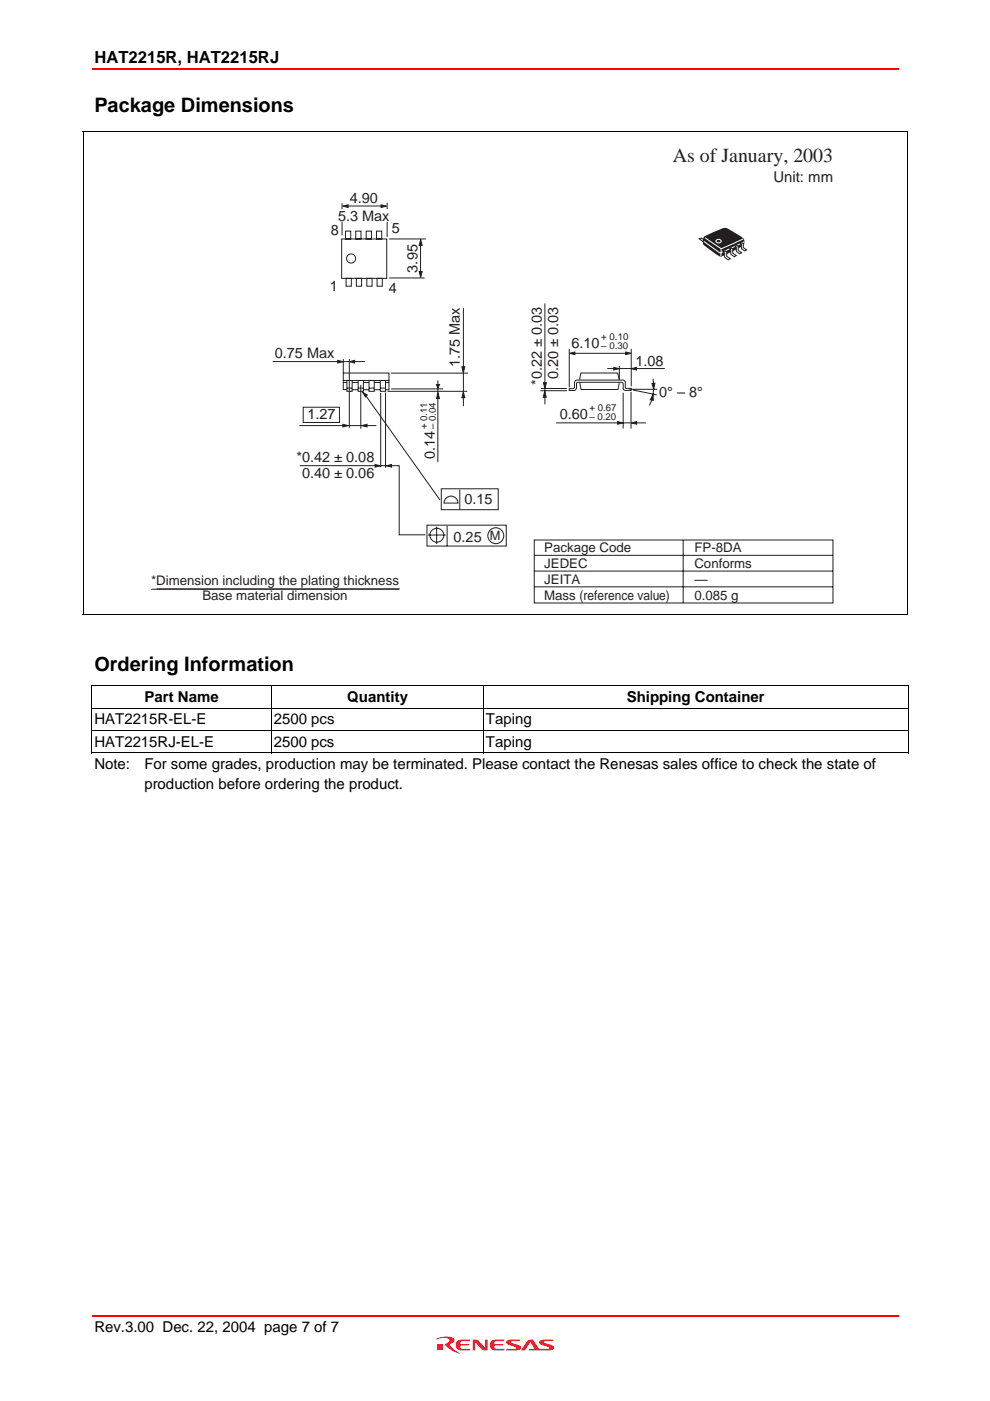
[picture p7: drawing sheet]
<svg xmlns="http://www.w3.org/2000/svg" width="210mm" height="297mm" viewBox="0 0 210 297" stroke-linecap="round" stroke-linejoin="round" font-family="sans-serif">
<path d="M19.5 14.6h171.1M19.5 279h171.1" fill="none" stroke="#f00" stroke-width=".34"/>
<g fill="#ee1b2d">
<path d="M100.2 284a1.38 1.38 0 0 1 1.3 .3l1.4 1.4v-1.7h.5v2.3a1.34 1.34 0 0 1-1.3-.3l-1.4-1.4v1.7h-.5z"/>
<path d="M96.9 284.3l.6-.2 2.2-.1-.2 .3-1.7 .1-.2 .4v.2h2l-.3 .3h-1.7l.1 .5 .2 .1 1.9 .1-.3 .3a3.3 3.3 0 0 1-2.6-.3l-.2-.5z"/>
<path d="M104.1 284.3l.6-.2 2.3-.1-.2 .3-1.8 .1-.2 .4v.2h2l-.3 .3h-1.7l.1 .5 .2 .1 1.9 .1-.3 .3a3.3 3.3 0 0 1-2.6-.3l-.1-.5z"/>
<path d="M107.4 284.4l.5-.3 2.4-.1-.2 .3-1.8 .1v.2l.5 .2a1.91 1.91 0 0 1 1.7 .9l-.3 .4-.3 .2h-2.6l.2-.3 2-.1v-.2l-.4-.2a1.91 1.91 0 0 1-1.8-.9z"/>
<path d="M111.9 284.2l1.1-.2 1.3 2 2.2-.1v-.2l-.4-.2a1.91 1.91 0 0 1-1.8-.9l.3-.4 .3-.1 2.4-.1-.2 .3-1.8 .1v.2l.5 .2a1.91 1.91 0 0 1 1.7 .9l-.3 .4-.3 .2h-4.8l.2-.3h1l-.8-1.4-1.2 1.7h-.8z"/>
<path d="M92.7 285.1h1.1v1.1h-1.1z"/>
<path d="M92.5 283.8h.1a4.4 4.4 0 0 1 3.6-.1 .85 .85 0 0 1-.7 1.3 3.2 3.2 0 0 0 2.1 2 5.2 5.2 0 0 1-3.2-2l.1-.1a.89 .89 0 0 0 .8-.8 2.34 2.34 0 0 0-2.6-.1l-.2 .1z"/>
</g>
<path d="M113.3 114.5h63.3v13.3h-63.3zM113.3 117.7h63.3M144.9 114.5v13.3M32.1 124.9h52.5M113.3 124.4h63.3M113.3 121.1h63.3" fill="none" stroke="#231f20" stroke-width=".21"/>
<path d="M149.3 50.1l3.9-1.7 .6-.1 .5 .2a11.9 11.9 0 0 1 3.5 2.3 1.16 1.16 0 0 1-.6 1.5l-3.1 1.6a1.66 1.66 0 0 1-1.7 .4l-2.8-2.1a1.52 1.52 0 0 1-.3-2.1z" fill="#231f20"/>
<path d="M149.2 51.2l3.5 2.4 5.1-2.3M152.9 52.8l-.1 1.5" fill="none" stroke="#fff" stroke-width=".21"/>
<path d="M149.2 50.8l-.5-.3-.5 .1 .9 .6" fill="none" stroke="#231f20" stroke-width=".21"/>
<path d="M153.4 53.4l.4-.2 .2 .2a1.12 1.12 0 0 0 .8 1.5l-.4 .2a1.17 1.17 0 0 1-.8-1.5z" fill="#fff"/>
<path d="M153.3 53.4l.5-.2 .2 .2a1.12 1.12 0 0 0 .8 1.5l-.4 .2a1.17 1.17 0 0 1-.8-1.5z" fill="none" stroke="#231f20" stroke-width=".21"/>
<path d="M154.7 52.8l.4-.2 .2 .2a1.08 1.08 0 0 0 .8 1.4l-.4 .2a1.12 1.12 0 0 1-.8-1.4z" fill="#fff"/>
<path d="M154.7 52.8l.4-.2 .2 .2a1.08 1.08 0 0 0 .8 1.4l-.4 .2a1.12 1.12 0 0 1-.8-1.4z" fill="none" stroke="#231f20" stroke-width=".21"/>
<path d="M155.9 52.2l.4-.2 .2 .3a.94 .94 0 0 0 .7 1.3l-.4 .2a1.09 1.09 0 0 1-.7-1.4z" fill="#fff"/>
<path d="M155.9 52.2l.4-.2 .2 .3a.94 .94 0 0 0 .7 1.3l-.4 .2a1.09 1.09 0 0 1-.7-1.4z" fill="none" stroke="#231f20" stroke-width=".21"/>
<path d="M157 51.7l.4-.2 .2 .2a.91 .91 0 0 0 .7 1.3l-.4 .2a1.06 1.06 0 0 1-.7-1.3z" fill="#fff"/>
<g fill="none" stroke="#231f20" stroke-width=".21">
<path d="M72.4 50.7h9.6v8.3h-9.6zM72.5 43.1v6.8M73 43.7h8.6M73.3 49h1.1v1.7h-1.1zM73.4 59h1.1v1.7h-1.1zM75.4 49h1.1v1.7h-1.1zM75.6 59h1.1v1.7h-1.1zM77.6 49h1.2v1.7h-1.2zM77.8 59h1.1v1.7h-1.1zM79.8 49h1.1v1.7h-1.1zM79.9 59h1.2v1.7h-1.2zM82.1 43v7.2"/>
<path d="M82.5 50.7h7.8M82.5 58.9h7.5M89.2 51.8v6M157 51.7l.4-.2 .2 .2a.91 .91 0 0 0 .7 1.3l-.4 .2a1.06 1.06 0 0 1-.7-1.4zM72.8 79.1h9.7v1.6h-9.7zM74.1 76.1v14.6M82.9 79.1h16.3M115.5 64.3v21.4M63.6 98.7h21v14.7h5.6M72.8 80.7v1.9h.7M72.8 81.1h.7M73.5 80.7h1.2v2.3h-1.2z"/>
<path d="M73.5 82.3h1.1M74.7 81.1h1.2M74.7 82.6h1.2M75.9 80.7h1.1v2.3h-1.1zM75.9 82.3h1.1M76.5 81.6v9.3M77 81.1h1.2M77 82.6h1.2M78.2 80.7h1.2v2.3h-1.2zM78.2 82.3h1.1M79.4 81.1h1.2M79.4 82.6h1.2"/>
<path d="M80.6 80.7h1.1v2.3h-1.1zM80.6 82.3h1.1M80.7 83.3v15.8M81.7 81.1h.8M81.7 83.2v16M82.2 83h16.9M82.5 80.7v1.9h-.7M82.9 82.5h11M114.6 82.8h5.6M114.7 82.4h5.5M122 80.7l9.4-.1a1.04 1.04 0 0 1 1.2 .4l.1 1.3h1.1v.5l-1.5-.1-.2-1.3a.84 .84 0 0 0-.9-.4h-8.7l-.3 .3v1a1.08 1.08 0 0 1-1.4 .5h-.1v-.4h.1a.71 .71 0 0 0 .9-.1 .71 .71 0 0 0 .1-.9zM122.9 80.5l.3-1.4h7.8l.3 1.4"/>
<path d="M122.9 81.1l.3 1.5h7.8l.3-1.5M133.5 82.5h5.8M134.2 82.7l5.1 1M138.5 80.3a8.7 8.7 0 0 1-.8 5.7"/>
</g>
<path d="M149.5 50.4l3.3 2.3a8 8 0 0 0 3.1-1.3l1.7-.7M151.9 50.9a.64 .64 0 0 1 1 .2 .53 .53 0 0 1-.6 .4 .53 .53 0 0 1-.4-.6z" fill="none" stroke="#fff" stroke-width=".21"/>
<path d="M89.2 50.8l.3 1.2h-.6z" fill="#231f20"/>
<path d="M89.2 50.8l.3 1.2h-.6z" fill="none" stroke="#231f20" stroke-width=".21"/>
<path d="M92.9 83.2l.3 1.3h-.7z" fill="#231f20"/>
<path d="M92.9 83.2l.3 1.3h-.7z" fill="none" stroke="#231f20" stroke-width=".21"/>
<path d="M98.2 83.1l.4 1.2h-.7z" fill="#231f20"/>
<path d="M98.2 83.1l.4 1.2h-.7z" fill="none" stroke="#231f20" stroke-width=".21"/>
<path d="M92.5 81.5h.7l-.3 .9z" fill="#231f20"/>
<path d="M92.5 81.5h.7l-.3 .8z" fill="none" stroke="#231f20" stroke-width=".21"/>
<path d="M97.9 77.8h.7l-.4 1.2z" fill="#231f20"/>
<path d="M97.9 77.8h.7l-.4 1.2z" fill="none" stroke="#231f20" stroke-width=".21"/>
<path d="M81.9 98.8l1.1-.3v.5z" fill="#231f20"/>
<path d="M81.9 98.8l1.1-.3v.5z" fill="none" stroke="#231f20" stroke-width=".21"/>
<path d="M76.7 90.2l1.1-.2v.5z" fill="#231f20"/>
<path d="M76.7 90.2l1.1-.2v.5z" fill="none" stroke="#231f20" stroke-width=".21"/>
<path d="M72.7 90l1.1 .2-1.1 .3z" fill="#231f20"/>
<path d="M72.7 90l1.1 .2-1.1 .3z" fill="none" stroke="#231f20" stroke-width=".21"/>
<path d="M79.5 98.5l1.2 .3-1.2 .2z" fill="#231f20"/>
<path d="M79.5 98.5l1.2 .3-1.2 .2z" fill="none" stroke="#231f20" stroke-width=".21"/>
<path d="M88.9 57.6h.6l-.3 1.2z" fill="#231f20"/>
<path d="M88.9 57.6h.6l-.3 1.2z" fill="none" stroke="#231f20" stroke-width=".21"/>
<path d="M72.7 43.7l1.1-.3v.6z" fill="#231f20"/>
<path d="M72.7 43.7l1.1-.3v.6z" fill="none" stroke="#231f20" stroke-width=".21"/>
<path d="M80.8 43.4l1.1 .3-1.1 .3z" fill="#231f20"/>
<path d="M80.8 43.4l1.1 .3-1.1 .3z" fill="none" stroke="#231f20" stroke-width=".21"/>
<path d="M76.9 83.2l1 .6-.4 .4z" fill="#231f20"/>
<path d="M76.9 83.2l1 .6-.4 .4z" fill="none" stroke="#231f20" stroke-width=".21"/>
<path d="M133.9 89.7l1.1-.3v.5z" fill="#231f20"/>
<path d="M133.9 89.7l1.1-.3v.5z" fill="none" stroke="#231f20" stroke-width=".21"/>
<path d="M115.5 83l.3 1.2h-.6z" fill="#231f20"/>
<path d="M115.5 83l.3 1.2h-.6z" fill="none" stroke="#231f20" stroke-width=".21"/>
<path d="M115.2 81.1h.7l-.4 1.3z" fill="#231f20"/>
<path d="M115.2 81.1h.7l-.4 1.3z" fill="none" stroke="#231f20" stroke-width=".21"/>
<path d="M138.5 83.6v1.3l-.6-.1z" fill="#231f20"/>
<path d="M138.5 83.6v1.3l-.6-.1z" fill="none" stroke="#231f20" stroke-width=".21"/>
<path d="M138.2 81.3h.7l-.3 1.2z" fill="#231f20"/>
<g fill="none" stroke="#231f20" stroke-width=".21">
<path d="M120.7 74v8.1M121.5 74.9h11.5M133.8 74v7.9M77.4 83.6l15.9 22.4M92.8 80.7v17.3M138.2 81.3h.7l-.3 1.2zM90.5 111.3h16.8v4.5h-16.8zM90.7 113.4h3.8M92.6 111.6v3.8M93.6 103.6h12v4.5h-12zM94.8 111.5v4.3M97.5 103.8v4.3"/>
<circle cx="92.6" cy="113.5" r="1.48"/>
<circle cx="105.1" cy="113.6" r="1.69"/>
</g>
<path d="M132.7 74.6l1.1 .3-1.1 .3z" fill="#231f20"/>
<path d="M132.7 74.6l1.1 .3-1.1 .3z" fill="none" stroke="#231f20" stroke-width=".21"/>
<path d="M120.8 74.9l1.1-.3v.6z" fill="#231f20"/>
<path d="M120.8 74.9l1.1-.3v.6zM63.5 90.2h16.3M117.9 89.7h19M132.1 83.3v7.5M133.8 83.1v7.8" fill="none" stroke="#231f20" stroke-width=".21"/>
<path d="M131 89.4l1.1 .3-1.1 .2z" fill="#231f20"/>
<g fill="none" stroke="#231f20" stroke-width=".21">
<path d="M98.3 65.3v20.8M64.3 86.3h7.7v3.3h-7.7zM131 89.4l1.1 .3-1.1 .2zM94.4 105.8a1.48 1.48 0 0 1 1.7-.5 1.48 1.48 0 0 1 1 1.4h-3z"/>
<circle cx="74.4" cy="54.8" r=".96"/>
</g>
<path d="M71.5 44.4h11.2v2.7h-11.2z" fill="#fff"/>
<path d="M57.8 76.7h19.6M72.8 76.1v3" fill="none" stroke="#231f20" stroke-width=".21"/>
<path d="M74.1 76.7l1.1-.3v.6z" fill="#231f20"/>
<path d="M74.1 76.7l1.1-.3v.6z" fill="none" stroke="#231f20" stroke-width=".21"/>
<path d="M71.6 76.4l1.1 .3-1.1 .3z" fill="#231f20"/>
<path d="M71.6 76.4l1.1 .3-1.1 .3zM128.8 78.1h12.2M131.3 77.6v3" fill="none" stroke="#231f20" stroke-width=".21"/>
<path d="M133.8 78.2l1.2-.3v.6z" fill="#231f20"/>
<path d="M133.8 78.2l1.2-.3v.5z" fill="none" stroke="#231f20" stroke-width=".21"/>
<path d="M130.1 77.9l1.2 .3-1.2 .3z" fill="#231f20"/>
<path d="M130.1 77.9l1.2 .3-1.2 .3zM33.2 124.9h51.6" fill="none" stroke="#231f20" stroke-width=".21"/>
<path d="M17.5 27.8h.2v.2h-.2zM192.3 27.8h.2v.2h-.2zM17.5 130.3h.2v.2h-.2zM192.3 130.3h.2v.2h-.2zM19.4 145.3h.2v.1h-.2zM192.4 145.3h.2v.1h-.2zM192.4 159.6h.2v.1h-.2z" fill="#000"/>
<g fill="none" stroke="#000" stroke-width=".21">
<path d="M17.5 27.9h175M17.6 28v102.3M192.4 28v102.3M17.5 130.4h175M19.4 145.4h173.2M19.4 150.1h173.2M19.4 154.9h173.2M19.4 159.6h38M19.5 145.4v4.6M19.5 150.2v4.6M19.5 155v4.7M57.5 145.4v4.6"/>
<path d="M57.5 150.2v4.6M57.5 155v4.7M57.6 159.6h44.8M102.5 145.4v4.6M102.5 150.2v4.6M102.5 155v4.7M102.6 159.6h89.8M192.5 145.4v4.6M192.5 150.2v4.6M192.5 155v4.7"/>
</g>
<g font-size="4.2">
<text x="20" y="23.8">Package Dimensions</text>
<text x="20" y="142.3">Ordering Information</text>
</g>
<text font-size="4.2" fill="#231f20" x="142.6" y="34.3">As of January, 2003</text>
<text font-size="3.5" x="20" y="13.3">HAT2215R, HAT2215RJ</text>
<text font-size="3.2" fill="#231f20" x="164" y="38.5">Unit: mm</text>
<g font-size="3.2">
<text x="30.6" y="148.8">Part Name</text>
<text x="73.6" y="148.8">Quantity</text>
<text x="132.9" y="148.8">Shipping Container</text>
<text x="20" y="153.6">HAT2215R-EL-E</text>
<text x="58" y="153.6">2500 pcs</text>
<text x="103" y="153.6">Taping</text>
<text x="20" y="158.3">HAT2215RJ-EL-E</text>
<text x="58" y="158.3">2500 pcs</text>
<text x="103" y="158.3">Taping</text>
<text x="20" y="163.1">Note:</text>
<text x="30.6" y="163.1">For some grades, production may be terminated. Please contact the Renesas sales office to check the state of</text>
<text x="30.6" y="167.3">production before ordering the product.</text>
<text x="20" y="282.4">Rev.3.00 Dec. 22, 2004 page 7 of 7</text>
</g>
<g font-size="3.1" fill="#231f20">
<text x="71.7" y="46.8">5.3 Max</text>
<text x="74.1" y="43">4.90</text>
<text x="70.1" y="49.8">8</text>
<text x="83.1" y="49.5">5</text>
<text x="88.5" y="57.8" transform="rotate(-90 88.5 57.8)">3.95</text>
<text x="70" y="61.7">1</text>
<text x="82.4" y="62.1">4</text>
<text x="58.3" y="75.9">0.75 Max</text>
<text x="97.5" y="77.9" transform="rotate(-90 97.5 77.9)">1.75 Max</text>
<text x="121.2" y="73.8">6.10</text>
<text x="134.7" y="77.7">1.08</text>
<text x="114.9" y="81.6" transform="rotate(-90 114.9 81.6)">*0.22 ± 0.03</text>
<text x="118.3" y="80.4" transform="rotate(-90 118.3 80.4)">0.20 ± 0.03</text>
<text x="65.2" y="88.9">1.27</text>
<text x="118.7" y="88.8">0.60</text>
<text x="139.8" y="84.1">0° – 8°</text>
<text x="62.8" y="98.1">*0.42 ± 0.08</text>
<text x="64" y="101.4">0.40 ± 0.06</text>
<text x="92.2" y="97.3" transform="rotate(-90 92.2 97.3)">0.14</text>
<text x="98.5" y="107">0.15</text>
<text x="96.2" y="114.8">0.25</text>
</g>
<g font-size="2.8" fill="#231f20">
<text x="115.4" y="117.1">Package Code</text>
<text x="147.2" y="117.1">FP-8DA</text>
<text x="32" y="124">*Dimension including the plating thickness</text>
<text x="115.4" y="120.5">JEDEC</text>
<text x="115.4" y="123.8">JEITA</text>
<text x="147.2" y="120.5">Conforms</text>
<text x="147.2" y="123.8">—</text>
<text x="42.9" y="127.3">Base material dimension</text>
<text x="115.4" y="127.1">Mass (reference value)</text>
<text x="147.2" y="127.1">0.085 g</text>
</g>
<text font-size="2.7" fill="#231f20" x="103.9" y="114.6">M</text>
<g font-size="2" fill="#231f20">
<text x="127.5" y="72.2">+ 0.10</text>
<text x="127.5" y="74.1">– 0.30</text>
<text x="125" y="87.2">+ 0.67</text>
<text x="125" y="89">– 0.20</text>
<text x="90.5" y="91" transform="rotate(-90 90.5 91)">+ 0.11</text>
<text x="92.4" y="91" transform="rotate(-90 92.4 91)">– 0.04</text>
</g>
</svg>
